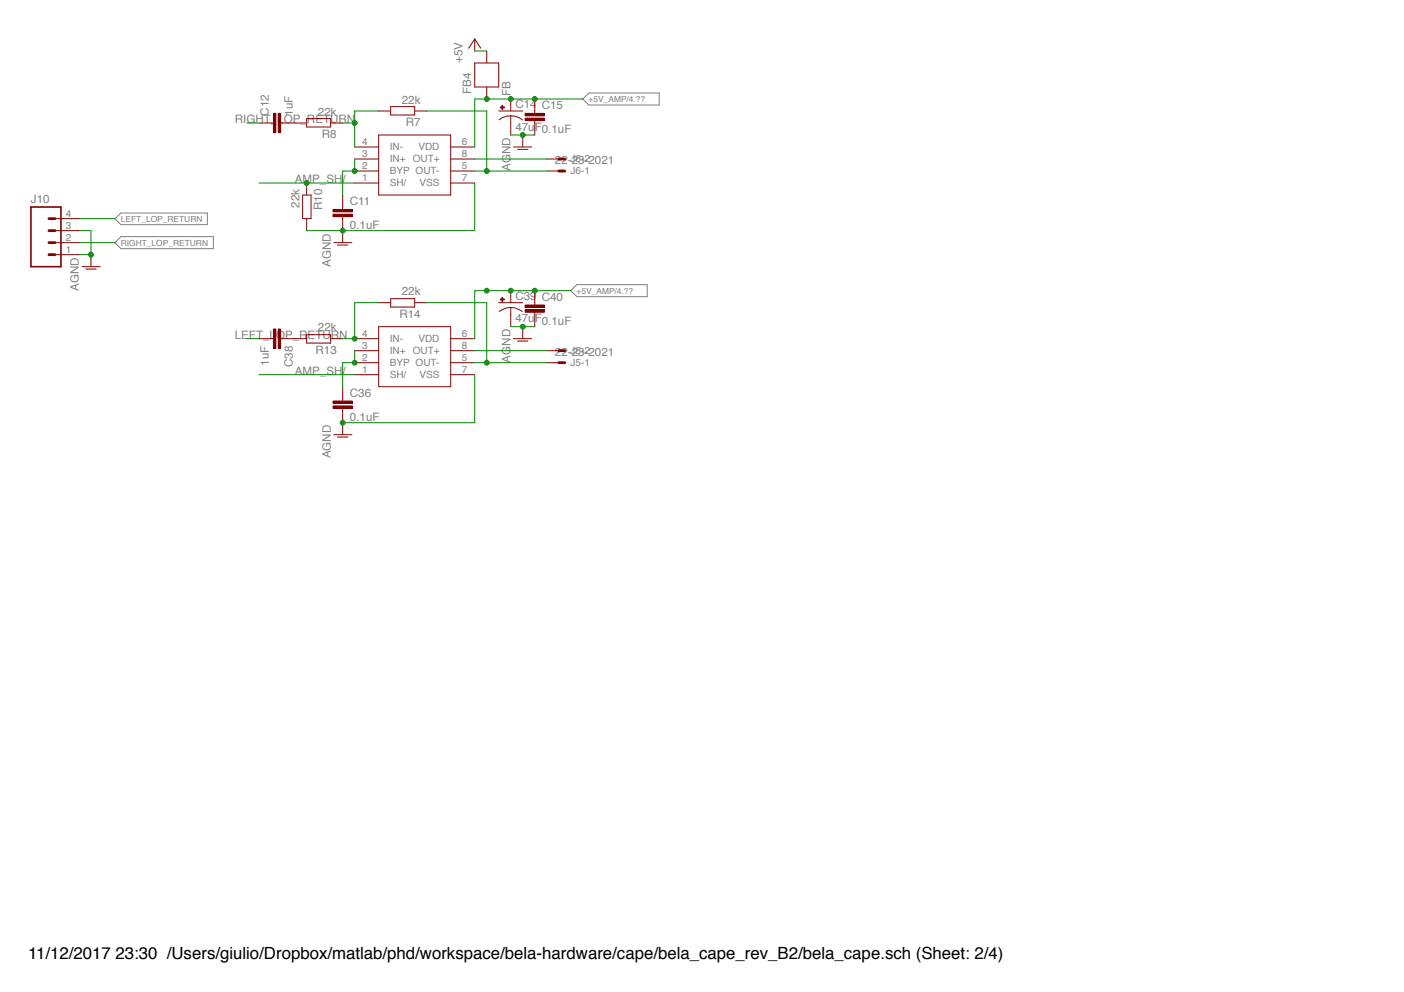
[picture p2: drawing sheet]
<svg xmlns="http://www.w3.org/2000/svg" width="297mm" height="210mm" viewBox="0 0 297 210" stroke-linecap="round" stroke-linejoin="round" font-family="sans-serif">
<path d="M124.6 19.7h14.9v2.5h-14.9l-1.3-1.3zM24.3 51.3l1.3-1.2h19.5v2.5h-19.5zM24.3 46.3l1.3-1.2h18.3v2.4h-18.3zM122 60.2h14.9v2.6h-14.9l-1.2-1.3z" fill="none" stroke="#808080" stroke-width=".21"/>
<path d="M72.5 43.8v.5M72.5 45.8v.5" fill="none" stroke="#820000" stroke-width=".21"/>
<path d="M70.4 45.3h4.1v.5h-4.1z" fill="#820000"/>
<path d="M70.5 45.3h4v.5h-4z" fill="none" stroke="#820000" stroke-width=".21"/>
<path d="M70.4 44.3h4.1v.5h-4.1z" fill="#820000"/>
<path d="M57.3 26h.5M59.4 26h.5M70.5 44.3h4v.5h-4zM72.5 41.3v2.5M72.5 46.3v2.5" fill="none" stroke="#820000" stroke-width=".21"/>
<path d="M58.8 24h.6v4h-.6z" fill="#820000"/>
<path d="M58.9 24h.5v4.1h-.5z" fill="none" stroke="#820000" stroke-width=".21"/>
<path d="M57.8 24h.5v4h-.5z" fill="#820000"/>
<g fill="none" stroke="#820000" stroke-width=".21">
<path d="M100.4 8.2l1.3 2M100.4 8.2l-1.2 2M100.4 8.2v2.6M54.8 26h2.5M57.8 24h.6v4.1h-.6zM59.9 26h5M64.9 25.1h5.1v1.8h-5.1zM64.9 38.7v2.6M70 26h2.5M75 33.6h5.1M75 31.1h5.1M75 38.7h5.1"/>
<path d="M75 36.2h5.1M80.1 23.5h2.6M80.1 28.6h15.3v12.7h-15.3zM82.7 22.6h5v1.7h-5zM87.7 23.5h2.6M95.4 33.6h5M95.4 31.1h5M95.4 38.7h5M95.4 36.2h5M105.5 23.5h5.1M108.1 24.5l1.6 .3 .8 .6M108.1 24.5l-1.7 .3-.8 .6"/>
<path d="M108.1 24.5v1.5M64 41.3h1.8v5h-1.8zM64.9 46.3v2.5"/>
</g>
<path d="M105.8 22.6h.9v.2h-.9z" fill="#820000"/>
<path d="M105.9 22.6h.8v.2h-.8z" fill="none" stroke="#820000" stroke-width=".21"/>
<path d="M106.2 22.3h.1v.8h-.1z" fill="#820000"/>
<path d="M106.2 22.3h.2v.8h-.2zM108.1 20.9v2.6M108.1 26v2.6M113.1 23.5v.5M113.1 25.5v.5" fill="none" stroke="#820000" stroke-width=".21"/>
<path d="M111.1 25h4v.5h-4z" fill="#820000"/>
<path d="M111.1 25h4.1v.5h-4.1z" fill="none" stroke="#820000" stroke-width=".21"/>
<path d="M111.1 24h4v.5h-4z" fill="#820000"/>
<g fill="none" stroke="#820000" stroke-width=".21">
<path d="M100.4 13.3h5.1v5.1h-5.1zM103 10.8v2.5M103 18.4v2.5M108.6 31.1h3.9M109.5 31.6h2.2M110.6 28.6v2.5M111.1 24h4.1v.5h-4.1zM113.1 20.9v2.6M113.1 26v2.6M115.7 36.2h2.5M115.7 33.6h2.5M70.6 51.3h3.8"/>
<path d="M71.4 51.9h2.2M72.5 48.8v2.5M72.5 84.4v.5M72.5 86.4v.5"/>
</g>
<path d="M118.2 36.2h1.3M118.2 33.6h1.3" fill="none" stroke="#820000" stroke-width=".59"/>
<path d="M70.4 85.9h4.1v.5h-4.1z" fill="#820000"/>
<path d="M70.5 85.9h4v.5h-4z" fill="none" stroke="#820000" stroke-width=".21"/>
<path d="M70.4 84.9h4.1v.5h-4.1z" fill="#820000"/>
<path d="M57.3 71.7h.5M59.4 71.7h.5M70.5 84.9h4v.5h-4zM72.5 81.8v2.6M72.5 86.9v2.5" fill="none" stroke="#820000" stroke-width=".21"/>
<path d="M57.8 69.6h.5v4.1h-.5z" fill="#820000"/>
<path d="M57.8 69.6h.6v4.1h-.6z" fill="none" stroke="#820000" stroke-width=".21"/>
<path d="M58.8 69.6h.6v4.1h-.6z" fill="#820000"/>
<g fill="none" stroke="#820000" stroke-width=".21">
<path d="M54.8 71.7h2.5M58.9 69.6h.5v4.1h-.5zM59.9 71.7h5M64.9 70.8h5.1v1.8h-5.1zM70 71.7h2.5M75 71.7h5.1M75 74.2h5.1M75 79.3h5.1M75 76.7h5.1M80.1 64h2.6M80.1 69.1h15.3v12.7h-15.3zM82.7 63.2h5v1.8h-5z"/>
<path d="M87.7 64h2.6M95.4 71.7h5M95.4 74.2h5M95.4 79.3h5M95.4 76.7h5M105.5 64h5.1M108.1 65.1h.8l1.6 .8M108.1 65.1h-.9l-1.6 .8M108.1 65.1v1.5"/>
</g>
<path d="M105.8 63.3h.9v.1h-.9z" fill="#820000"/>
<path d="M105.9 63.3h.8v.2h-.8z" fill="none" stroke="#820000" stroke-width=".21"/>
<path d="M106.2 62.9h.1v.9h-.1z" fill="#820000"/>
<path d="M106.2 62.9h.2v.9h-.2zM108.1 61.5v2.5M108.1 66.6v2.5M113.1 64v.6M113.1 66.1v.5" fill="none" stroke="#820000" stroke-width=".21"/>
<path d="M111.1 65.5h4v.6h-4z" fill="#820000"/>
<path d="M111.1 65.6h4.1v.5h-4.1z" fill="none" stroke="#820000" stroke-width=".21"/>
<path d="M111.1 64.5h4v.5h-4z" fill="#820000"/>
<g fill="none" stroke="#820000" stroke-width=".21">
<path d="M11.6 53.9h5.1M11.6 51.3h5.1M11.6 48.8h5.1M11.6 46.3h5.1M17.4 56.4h3.8M18.1 56.9h2.2M19.2 53.9v2.5M108.6 71.7h3.9M109.5 72.2h2.2M110.6 69.1v2.6M111.1 64.6h4.1v.5h-4.1zM113.1 61.5v2.5"/>
<path d="M113.1 66.6v2.5M115.7 76.7h2.5M115.7 74.2h2.5M70.6 92h3.8M71.4 92.5h2.2M72.5 89.4v2.6"/>
</g>
<path d="M10.4 48.8h1.2M10.4 51.3h1.2M10.4 53.9h1.2M10.4 46.3h1.2M118.2 76.7h1.3M118.2 74.2h1.3" fill="none" stroke="#820000" stroke-width=".59"/>
<path d="M6.5 43.8h6.4v12.6h-6.4z" fill="none" stroke="#820000" stroke-width=".34"/>
<path d="M72.5 26h2.5M75 23.5v7.6" fill="none" stroke="#008100" stroke-width=".21"/>
<circle cx="75" cy="26" r=".51" fill="#008100"/>
<g fill="none" stroke="#008100" stroke-width=".21">
<path d="M75 23.5h5.1M75 33.6v2.6h-2.5v5.1"/>
<circle cx="75" cy="26" r=".51"/>
</g>
<circle cx="75" cy="36.2" r=".51" fill="#008100"/>
<g fill="none" stroke="#008100" stroke-width=".21">
<path d="M54.8 38.7h20.2"/>
<circle cx="75" cy="36.2" r=".51"/>
</g>
<circle cx="64.9" cy="38.7" r=".51" fill="#008100"/>
<g fill="none" stroke="#008100" stroke-width=".21">
<path d="M90.3 23.5h12.7v12.7M100.4 36.2h15.3M54.8 79.3h20.2"/>
<circle cx="64.9" cy="38.7" r=".51"/>
</g>
<circle cx="103" cy="36.2" r=".51" fill="#008100"/>
<g fill="none" stroke="#008100" stroke-width=".21">
<path d="M113.1 20.9h-12.7v10.2"/>
<circle cx="103" cy="36.2" r=".51"/>
</g>
<circle cx="108" cy="20.9" r=".51" fill="#008100"/>
<circle cx="108.1" cy="20.9" r=".51" fill="none" stroke="#008100" stroke-width=".21"/>
<circle cx="103" cy="20.9" r=".51" fill="#008100"/>
<g fill="none" stroke="#008100" stroke-width=".21">
<path d="M113.1 20.9h10.2"/>
<circle cx="103" cy="20.9" r=".51"/>
</g>
<circle cx="113.1" cy="20.9" r=".51" fill="#008100"/>
<g fill="none" stroke="#008100" stroke-width=".21">
<path d="M113.1 61.5h-12.7v10.2"/>
<circle cx="113.1" cy="20.9" r=".51"/>
</g>
<circle cx="108" cy="61.5" r=".51" fill="#008100"/>
<circle cx="108.1" cy="61.5" r=".51" fill="none" stroke="#008100" stroke-width=".21"/>
<circle cx="103" cy="61.5" r=".51" fill="#008100"/>
<g fill="none" stroke="#008100" stroke-width=".21">
<path d="M113.1 61.5h7.7"/>
<circle cx="103" cy="61.5" r=".51"/>
</g>
<circle cx="113.1" cy="61.5" r=".51" fill="#008100"/>
<g fill="none" stroke="#008100" stroke-width=".21">
<path d="M100.4 33.6h15.3M100.4 38.7v10.1h-27.9"/>
<circle cx="113.1" cy="61.5" r=".51"/>
</g>
<circle cx="72.5" cy="48.8" r=".51" fill="#008100"/>
<g fill="none" stroke="#008100" stroke-width=".21">
<path d="M108.1 28.6h5M64.9 48.8h7.6"/>
<circle cx="72.5" cy="48.8" r=".51"/>
</g>
<circle cx="110.6" cy="28.5" r=".51" fill="#008100"/>
<g fill="none" stroke="#008100" stroke-width=".21">
<path d="M100.4 79.3v10.1h-27.9"/>
<circle cx="110.6" cy="28.6" r=".51"/>
</g>
<circle cx="72.5" cy="89.4" r=".51" fill="#008100"/>
<g fill="none" stroke="#008100" stroke-width=".21">
<path d="M108.1 69.1h5"/>
<circle cx="72.5" cy="89.4" r=".51"/>
</g>
<circle cx="110.6" cy="69.1" r=".51" fill="#008100"/>
<g fill="none" stroke="#008100" stroke-width=".21">
<path d="M16.7 48.8h2.5v5.1h-2.5"/>
<circle cx="110.6" cy="69.1" r=".51"/>
</g>
<circle cx="19.2" cy="53.9" r=".51" fill="#008100"/>
<g fill="none" stroke="#008100" stroke-width=".21">
<path d="M100.4 10.8h2.6M75 64v7.7h-2.5"/>
<circle cx="19.2" cy="53.9" r=".51"/>
</g>
<circle cx="75" cy="71.6" r=".51" fill="#008100"/>
<g fill="none" stroke="#008100" stroke-width=".21">
<path d="M75 64h5.1M75 74.2v2.5h-2.5v5.1"/>
<circle cx="75" cy="71.7" r=".51"/>
</g>
<circle cx="75" cy="76.7" r=".51" fill="#008100"/>
<g fill="none" stroke="#008100" stroke-width=".21">
<path d="M90.3 64h12.7v12.7M100.4 76.7h15.3"/>
<circle cx="75" cy="76.7" r=".51"/>
</g>
<circle cx="103" cy="76.7" r=".51" fill="#008100"/>
<g fill="none" stroke="#008100" stroke-width=".21">
<path d="M52.3 26h2.5M16.7 46.3h7.6M16.7 51.3h7.6M52.3 71.7h2.5M100.4 74.2h15.3"/>
<circle cx="103" cy="76.7" r=".51"/>
</g>
<text font-size="3.6" x="5.9" y="202.9">11/12/2017 23:30 /Users/giulio/Dropbox/matlab/phd/workspace/bela-hardware/cape/bela_cape_rev_B2/bela_cape.sch (Sheet: 2/4)</text>
<g font-size="2.5" fill="#808080">
<text x="97.9" y="13.3" transform="rotate(-90 97.9 13.3)">+5V</text>
<text x="85" y="21.9">22k</text>
<text x="99.7" y="19.9" transform="rotate(-90 99.7 19.9)">FB4</text>
<text x="108" y="20.4" transform="rotate(-90 108 20.4)">FB</text>
<text x="109" y="22.8">C14</text>
<text x="114.6" y="23.1">C15</text>
<text x="49.7" y="26">RIGHT_LOP_RETURN</text>
<text x="56.9" y="24.5" transform="rotate(-90 56.9 24.5)">C12</text>
<text x="62" y="24.5" transform="rotate(-90 62 24.5)">1uF</text>
<text x="67.3" y="24.5">22k</text>
<text x="68.1" y="29.3">R8</text>
<text x="85.9" y="26.7">R7</text>
<text x="109" y="27.6">47uF0.1uF</text>
<text x="117.4" y="34.7">22-23-2021</text>
<text x="62.4" y="38.7">AMP_SH/</text>
<text x="108" y="36.1" transform="rotate(-90 108 36.1)">AGND</text>
<text x="6.5" y="43">J10</text>
<text x="63.4" y="43.9" transform="rotate(-90 63.4 43.9)">22k</text>
<text x="68.2" y="44.4" transform="rotate(-90 68.2 44.4)">R10</text>
<text x="74" y="43.4">C11</text>
<text x="74" y="48.4">0.1uF</text>
<text x="70" y="56.4" transform="rotate(-90 70 56.4)">AGND</text>
<text x="16.7" y="61.5" transform="rotate(-90 16.7 61.5)">AGND</text>
<text x="85" y="62.5">22k</text>
<text x="109" y="63.4">C39</text>
<text x="114.6" y="63.7">C40</text>
<text x="49.7" y="71.6">LEFT_LOP_RETURN</text>
<text x="67.3" y="70.1">22k</text>
<text x="84.5" y="67.3">R14</text>
<text x="109" y="68.2">47uF0.1uF</text>
<text x="56.9" y="77.4" transform="rotate(-90 56.9 77.4)">1uF</text>
<text x="62" y="77.7" transform="rotate(-90 62 77.7)">C38</text>
<text x="66.8" y="74.9">R13</text>
<text x="108" y="76.7" transform="rotate(-90 108 76.7)">AGND</text>
<text x="117.4" y="75.3">22-23-2021</text>
<text x="62.4" y="79.3">AMP_SH/</text>
<text x="74" y="83.9">C36</text>
<text x="74" y="89">0.1uF</text>
<text x="70" y="97" transform="rotate(-90 70 97)">AGND</text>
</g>
<g font-size="2.1" fill="#808080">
<text x="76.6" y="33.2">3</text>
<text x="76.6" y="30.7">4</text>
<text x="76.6" y="35.8">2</text>
<text x="82.5" y="34.4">IN+</text>
<text x="82.5" y="31.8">IN-</text>
<text x="87.3" y="34.4">OUT+</text>
<text x="88.5" y="31.8">VDD</text>
<text x="97.7" y="33.2">8</text>
<text x="97.7" y="35.8">5</text>
<text x="97.7" y="30.7">6</text>
<text x="120.7" y="34.4">J6-2</text>
<text x="76.6" y="38.3">1</text>
<text x="82.5" y="39.4">SH/</text>
<text x="82.5" y="36.9">BYP OUT-</text>
<text x="88.8" y="39.4">VSS</text>
<text x="97.7" y="38.3">7</text>
<text x="120.7" y="36.9">J6-1</text>
<text x="13.9" y="45.9">4</text>
<text x="13.9" y="53.5">1</text>
<text x="13.9" y="51">2</text>
<text x="13.9" y="48.5">3</text>
<text x="76.6" y="71.3">4</text>
<text x="97.7" y="71.3">6</text>
<text x="76.6" y="73.8">3</text>
<text x="76.6" y="76.4">2</text>
<text x="82.5" y="74.9">IN+</text>
<text x="82.5" y="72.4">IN-</text>
<text x="82.5" y="77.5">BYP OUT-</text>
<text x="87.3" y="74.9">OUT+</text>
<text x="88.5" y="72.4">VDD</text>
<text x="97.7" y="73.8">8</text>
<text x="97.7" y="76.4">5</text>
<text x="120.7" y="77.5">J5-1</text>
<text x="120.7" y="74.9">J5-2</text>
<text x="76.6" y="78.9">1</text>
<text x="82.5" y="80">SH/</text>
<text x="88.8" y="80">VSS</text>
<text x="97.7" y="78.9">7</text>
</g>
<g font-size="1.8" fill="#808080">
<text x="124.5" y="21.6">+5V_AMP/4.??</text>
<text x="25.6" y="46.9">LEFT_LOP_RETURN</text>
<text x="25.6" y="52">RIGHT_LOP_RETURN</text>
<text x="122" y="62.1">+5V_AMP/4.??</text>
</g>
</svg>
